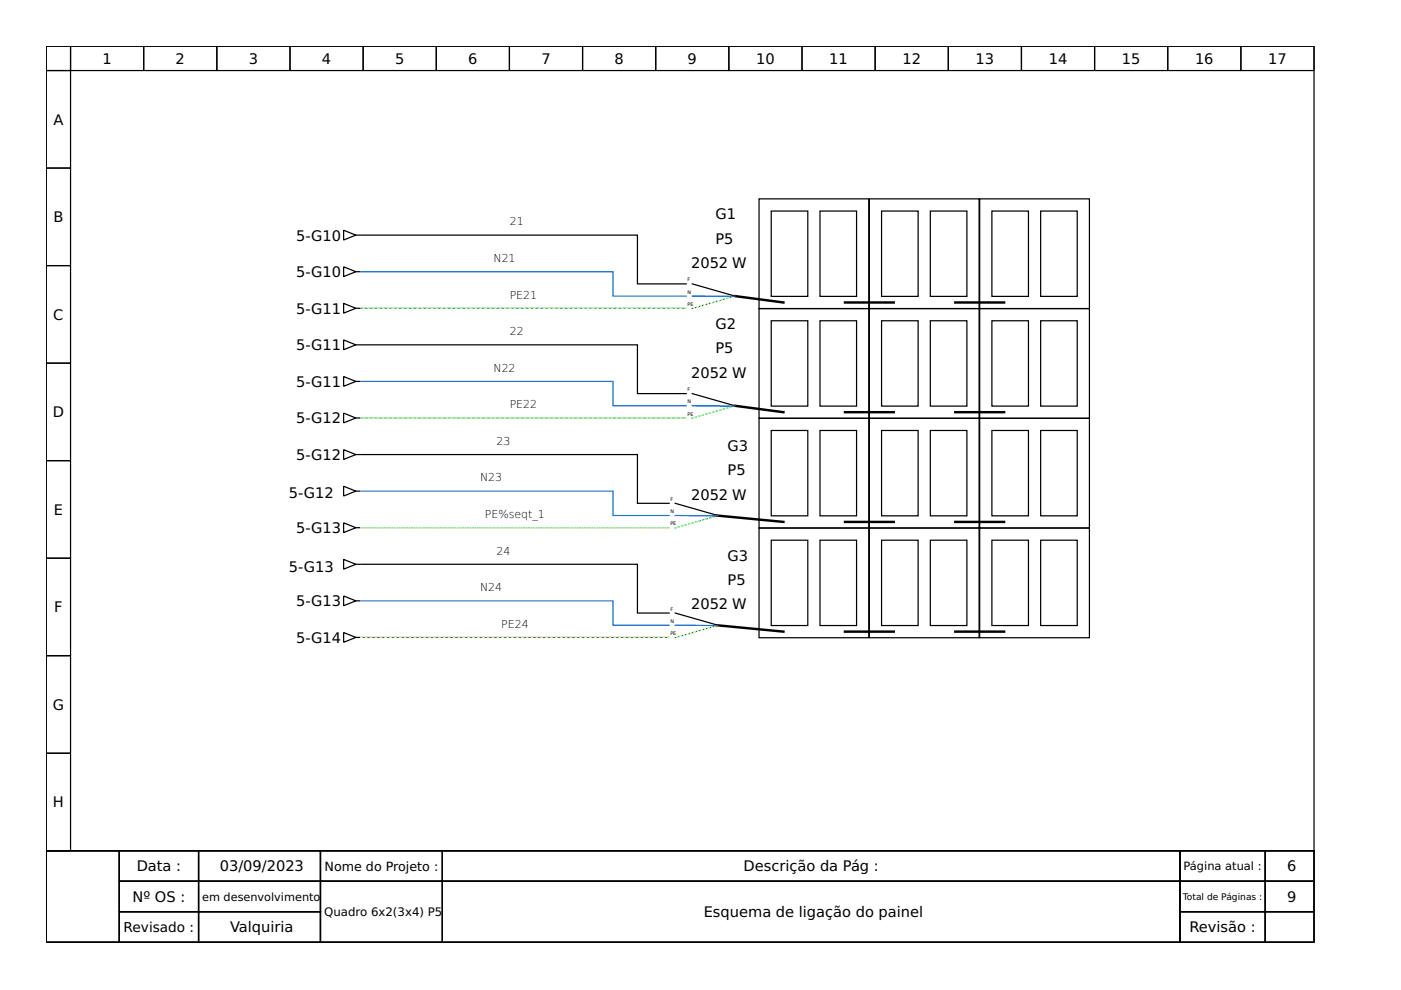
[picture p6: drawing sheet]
<svg xmlns="http://www.w3.org/2000/svg" width="297mm" height="210mm" viewBox="0 0 297 210" stroke-linecap="round" stroke-linejoin="round" font-family="sans-serif">
<g fill="none" stroke="#000" stroke-width=".26">
<path d="M9.8 9.8h268.8v170.6h-268.8zM9.8 9.8h5.2v5.2h-5.2zM9.8 15h5.2v20.6h-5.2zM15 9.8h15.5v5.2h-15.5zM30.5 9.8h15.5v5.2h-15.5zM46 9.8h15.5v5.2h-15.5zM61.5 9.8h15.5v5.2h-15.5zM77 9.8h15.5v5.2h-15.5zM92.5 9.8h15.5v5.2h-15.5zM108 9.8h15.5v5.2h-15.5zM123.5 9.8h15.5v5.2h-15.5zM139 9.8h15.5v5.2h-15.5z"/>
<path d="M154.5 9.8h15.5v5.2h-15.5zM170 9.8h15.6v5.2h-15.6zM185.6 9.8h15.5v5.2h-15.5zM201.1 9.8h15.5v5.2h-15.5zM216.6 9.8h15.5v5.2h-15.5zM232.1 9.8h15.5v5.2h-15.5zM247.6 9.8h15.5v5.2h-15.5zM263.1 9.8h15.5v5.2h-15.5zM9.8 35.6h5.2v20.7h-5.2zM9.8 56.3h5.2v20.7h-5.2zM72.9 48.8l2.5 1.1-2.5 1zM72.9 56.6l2.5 1-2.5 1z"/>
<path d="M75.4 49.9h.8M75.4 57.6h.8M76.5 49.9h58.6v10.3h10.4M160.9 42.2h23.3v23.2h-23.3zM163.5 44.7h7.8v18.1h-7.8zM173.9 44.7h7.7v18.1h-7.7zM184.3 42.2h23.3v23.2h-23.3zM186.9 44.7h7.8v18.1h-7.8zM197.2 44.7h7.8v18.1h-7.8zM207.7 42.2h23.3v23.2h-23.3zM210.3 44.7h7.8v18.1h-7.8zM220.6 44.7h7.8v18.1h-7.8z"/>
<path d="M9.8 77h5.2v20.7h-5.2zM72.9 64.3l2.5 1.1-2.5 1zM72.9 72.1l2.5 1-2.5 1zM72.9 79.8l2.5 1.1-2.5 1zM75.4 65.4h.8M75.4 73.1h.8M76.5 73.1h58.6v10.4h10.4M146.8 60.2l9 2.6M160.9 65.4h23.3v23.3h-23.3zM163.5 68h7.8v18.1h-7.8zM173.9 68h7.7v18.1h-7.7zM184.3 65.4h23.3v23.3h-23.3z"/>
<path d="M186.9 68h7.8v18.1h-7.8zM197.2 68h7.8v18.1h-7.8zM207.7 65.4h23.3v23.3h-23.3zM210.3 68h7.8v18.1h-7.8zM220.6 68h7.8v18.1h-7.8zM9.8 97.7h5.2v20.6h-5.2zM72.9 87.6l2.5 1-2.5 1.1zM72.9 95.3l2.5 1.1-2.5 1zM75.4 88.6h.8M75.4 96.4h.8M75.4 80.9h.8M76.5 96.4h58.6v10.3h6.8"/>
<path d="M146.8 83.5l9 2.5M160.9 88.7h23.3v23.3h-23.3zM163.5 91.3h7.8v18.1h-7.8zM173.9 91.3h7.7v18.1h-7.7zM184.3 88.7h23.3v23.3h-23.3zM186.9 91.3h7.8v18.1h-7.8zM197.2 91.3h7.8v18.1h-7.8zM207.7 88.7h23.3v23.3h-23.3zM210.3 91.3h7.8v18.1h-7.8zM220.6 91.3h7.8v18.1h-7.8zM9.8 118.3h5.2v20.7h-5.2zM72.9 118.6l2.5 1-2.5 1.1z"/>
<path d="M72.9 103.1l2.5 1-2.5 1.1zM72.9 110.9l2.5 1-2.5 1zM75.4 119.6h.8M75.4 104.1h.8M75.4 111.9h.8M76.5 119.6h58.6v10.4h6.8M143.2 106.7l9 2.6M160.9 112h23.3v23.2h-23.3zM163.5 114.5h7.8v18.1h-7.8zM173.9 114.5h7.7v18.1h-7.7zM184.3 112h23.3v23.2h-23.3zM186.9 114.5h7.8v18.1h-7.8z"/>
<path d="M197.2 114.5h7.8v18.1h-7.8zM207.7 112h23.3v23.2h-23.3zM210.3 114.5h7.8v18.1h-7.8zM220.6 114.5h7.8v18.1h-7.8zM9.8 139h5.2v20.7h-5.2zM72.9 134.1l2.5 1-2.5 1.1zM72.9 126.4l2.5 1-2.5 1zM75.4 135.1h.8M75.4 127.4h.8M143.2 130l9 2.6M9.8 159.7h5.2v20.7h-5.2zM9.8 180.4h268.8v19.4h-268.8z"/>
<path d="M9.8 180.4h15.5v19.4h-15.5zM25.3 180.4h16.8v6.4h-16.8zM25.3 186.8h16.8v6.5h-16.8zM25.3 193.3h16.8v6.5h-16.8zM42.1 180.4h25.8v6.4h-25.8zM42.1 186.8h25.8v6.5h-25.8zM42.1 193.3h25.8v6.5h-25.8zM67.9 180.4h25.9v6.4h-25.9zM67.9 186.8h25.9v13h-25.9zM93.8 180.4h156.4v6.4h-156.4zM93.8 186.8h156.4v13h-156.4zM250.2 180.4h18.1v6.4h-18.1z"/>
<path d="M250.2 186.8h18.1v6.5h-18.1zM250.2 193.3h18.1v6.5h-18.1zM268.3 180.4h10.3v6.4h-10.3zM268.3 186.8h10.3v6.5h-10.3zM268.3 193.3h10.3v6.5h-10.3z"/>
</g>
<path d="M155.8 62.8l10.3 1.3M179.2 64.1h10.3M202.5 64.1h10.4M155.8 86l10.3 1.4M179.2 87.4h10.3M202.5 87.4h10.4M151.9 109.3l14.2 1.4M179.2 110.7h10.3M202.5 110.7h10.4M151.9 132.6l14.2 1.3M179.2 133.9h10.3M202.5 133.9h10.4" fill="none" stroke="#000" stroke-width=".52"/>
<path d="M146.8 62.8h8.7M146.8 86l8.7 .1M143.2 109.3l8.7 .1M143.2 132.6h8.7" fill="none" stroke="#00f" stroke-width=".26"/>
<path d="M155.8 62.8l-9.1 2.6M155.8 86l-9.1 2.7M152.2 109.3l-9.1 2.7M152.2 132.6l-9.1 2.6" fill="none" stroke="#0f0" stroke-width=".26" stroke-dasharray=".3 .5"/>
<path d="M76.5 57.6h53.5v5.2h15.5M76.5 80.9h53.5v5.1h15.5M76.5 104.1h53.5v5.2h11.9M76.5 127.4h53.5v5.2h11.9" fill="none" stroke="#1c71d8" stroke-width=".26"/>
<path d="M76.5 135.1h65.4" fill="none" stroke="#49a835" stroke-width=".26"/>
<path d="M145.5 65.4h-69M145.5 88.6h-69M141.9 135.1h-65.4" fill="none" stroke="#f9f06b" stroke-width=".26" stroke-dasharray=".3 .8"/>
<path d="M76.5 111.9h65.4" fill="none" stroke="#57e389" stroke-width=".26"/>
<path d="M141.9 111.9h-65.4" fill="none" stroke="#f9f06b" stroke-width=".26" stroke-dasharray="0 .5"/>
<path d="M76.5 65.4h69M76.5 88.6h69" fill="none" stroke="#2ec27e" stroke-width=".26"/>
<g font-size="3.1">
<text x="21.7" y="13.5">1</text>
<text x="37.2" y="13.5">2</text>
<text x="52.7" y="13.5">3</text>
<text x="68.3" y="13.5">4</text>
<text x="83.8" y="13.5">5</text>
<text x="99.3" y="13.5">6</text>
<text x="114.8" y="13.5">7</text>
<text x="130.3" y="13.5">8</text>
<text x="145.8" y="13.5">9</text>
<text x="160.3" y="13.5">10</text>
<text x="175.8" y="13.5">11</text>
<text x="191.3" y="13.5">12</text>
<text x="206.8" y="13.5">13</text>
<text x="222.4" y="13.5">14</text>
<text x="237.9" y="13.5">15</text>
<text x="253.4" y="13.5">16</text>
<text x="268.9" y="13.5">17</text>
<text x="11.3" y="26.5">A</text>
<text x="11.3" y="47.1">B</text>
<text x="151.7" y="46.5">G1</text>
<text x="62.8" y="51">5-G10</text>
<text x="151.7" y="51.7">P5</text>
<text x="62.8" y="58.8">5-G10</text>
<text x="146.5" y="56.8">2052 W</text>
<text x="11.3" y="67.8">C</text>
<text x="62.8" y="66.5">5-G11</text>
<text x="151.7" y="69.8">G2</text>
<text x="62.8" y="74.3">5-G11</text>
<text x="151.7" y="74.9">P5</text>
<text x="62.8" y="82">5-G11</text>
<text x="146.5" y="80.1">2052 W</text>
<text x="11.2" y="88.5">D</text>
<text x="62.8" y="89.8">5-G12</text>
<text x="154.3" y="95.6">G3</text>
<text x="62.8" y="97.5">5-G12</text>
<text x="154.3" y="100.8">P5</text>
<text x="61.2" y="105.7">5-G12</text>
<text x="146.5" y="105.9">2052 W</text>
<text x="11.4" y="109.2">E</text>
<text x="62.8" y="113">5-G13</text>
<text x="154.3" y="118.9">G3</text>
<text x="61.2" y="121.2">5-G13</text>
<text x="154.3" y="124">P5</text>
<text x="11.5" y="129.8">F</text>
<text x="62.8" y="128.6">5-G13</text>
<text x="146.5" y="129.2">2052 W</text>
<text x="62.8" y="136.3">5-G14</text>
<text x="11.2" y="150.5">G</text>
<text x="11.2" y="171.2">H</text>
<text x="29" y="184.8">Data :</text>
<text x="46.6" y="184.8">03/09/2023</text>
<text x="157.6" y="184.8">Descrição da Pág :</text>
<text x="272.9" y="184.8">6</text>
<text x="28.1" y="191.2">Nº OS :</text>
<text x="272.9" y="191.2">9</text>
<text x="48.8" y="197.7">Valquiria</text>
<text x="149.2" y="194.5">Esquema de ligação do painel</text>
<text x="252.2" y="197.7">Revisão :</text>
</g>
<text font-size="2.9" x="26.2" y="197.6">Revisado :</text>
<text font-size="2.7" x="68.8" y="184.6">Nome do Projeto :</text>
<text font-size="2.5" x="68.7" y="194.2">Quadro 6x2(3x4) P5</text>
<g font-size="2.4">
<text x="250.9" y="184.5">Página atual :</text>
<text x="42.9" y="191">em desenvolvimento</text>
</g>
<g font-size="2.3">
<text x="108.1" y="47.8">21</text>
<text x="104.6" y="55.5">N21</text>
<text x="108.1" y="63.3">PE21</text>
<text x="108.1" y="71">22</text>
<text x="104.6" y="78.8">N22</text>
<text x="108.1" y="86.6">PE22</text>
<text x="105.2" y="94.3">23</text>
<text x="101.8" y="102.1">N23</text>
<text x="102.8" y="109.8">PE%seqt_1</text>
<text x="105.2" y="117.6">24</text>
<text x="101.8" y="125.3">N24</text>
<text x="106.3" y="133.1">PE24</text>
</g>
<text font-size="1.9" x="250.8" y="190.8">Total de Páginas :</text>
<g font-size="1">
<text x="145.7" y="59.7">F</text>
<text x="145.7" y="62.3">N</text>
<text x="145.7" y="64.8">PE</text>
<text x="145.7" y="82.9">F</text>
<text x="145.7" y="85.5">N</text>
<text x="145.7" y="88.1">PE</text>
<text x="142.1" y="106.2">F</text>
<text x="142.1" y="108.8">N</text>
<text x="142.1" y="111.4">PE</text>
<text x="142.1" y="129.5">F</text>
<text x="142.1" y="132">N</text>
<text x="142.1" y="134.6">PE</text>
</g>
</svg>
